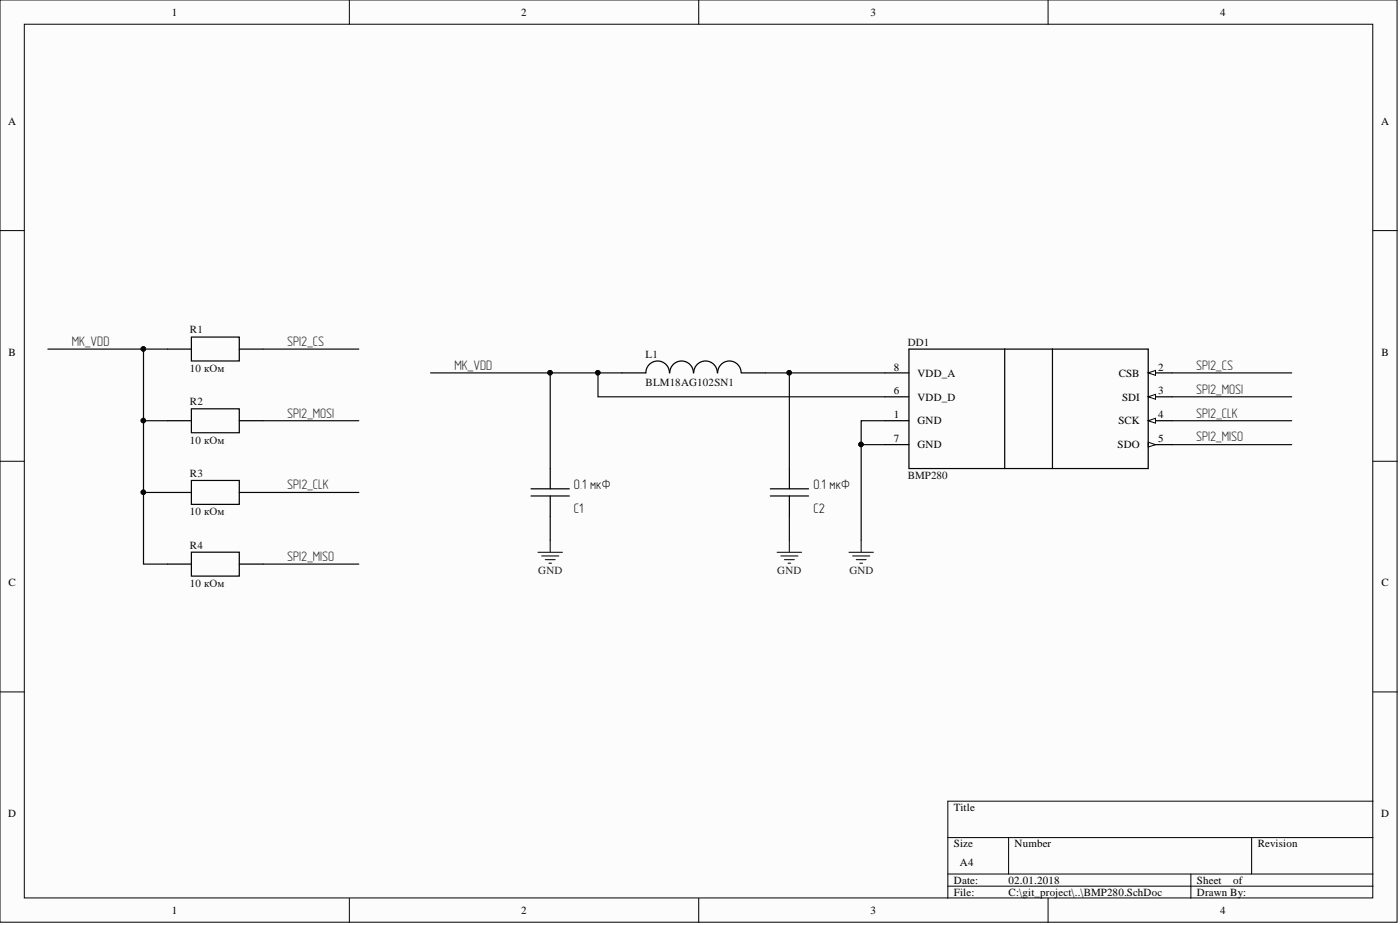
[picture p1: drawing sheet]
<svg xmlns="http://www.w3.org/2000/svg" width="292mm" height="193mm" viewBox="0 0 292 193" stroke-linecap="round" stroke-linejoin="round" font-family="sans-serif">
<g fill="#fcfcfc" stroke="#000" stroke-width=".21">
<path d="M0 0h291.5v192.4h-291.5z"/>
<path d="M5.1 5.1h281.3v182.2h-281.3z"/>
</g>
<g fill="none" stroke="#000" stroke-width=".21">
<path d="M72.9 0v5.1M145.8 0v5.1M218.7 0v5.1M0 48.1h5.1M286.5 48.1h5.1M0 96.2h5.1M286.5 96.2h5.1M0 144.3h5.1M286.5 144.3h5.1M197.8 174.7h88.7M210.4 174.7v7.6M261.1 174.7v7.6"/>
<path d="M286.5 167.1h-88.7v20.3M72.9 187.4v5.1M145.8 187.4v5.1M197.8 182.3h88.7M197.8 184.9h88.7M218.7 187.4v5.1M248.5 182.3v5.1"/>
</g>
<g fill="none" stroke="#000" stroke-width=".25">
<path d="M34.9 72.8h5M39.9 70.3h10v5h-10zM49.9 72.8h5M139.7 77.8a2.46 2.46 0 0 0-2.5-2.5 2.46 2.46 0 0 0-2.4 2.5h-5M144.7 77.8a2.46 2.46 0 0 0-2.5-2.5 2.46 2.46 0 0 0-2.5 2.5M149.7 77.8a2.46 2.46 0 0 0-2.5-2.5 2.46 2.46 0 0 0-2.5 2.5M154.6 77.8a2.45 2.45 0 0 0-2.4-2.5 2.45 2.45 0 0 0-2.5 2.5M154.7 77.8h5M189.6 72.8h20v24.9M239.6 72.8h-20v24.9M239.6 77.8h5M34.9 87.8h5"/>
<path d="M39.9 85.3h10v5h-10zM49.9 87.8h5M114.8 97.7v4.3M164.7 97.7v4.3M184.7 87.8h4.9M34.9 102.7h5M34.9 117.7h5M39.9 100.2h10v5h-10zM39.9 115.2h10v5h-10zM49.9 102.7h5M49.9 117.7h5M110.8 103.5h8"/>
<path d="M110.8 102h8M114.8 103.5v4.2M160.7 103.5h8M160.7 102h8M164.7 103.5v4.2"/>
</g>
<g fill="none" stroke="#262626" stroke-width=".25">
<path d="M112.3 115.2h5M113 116h3.6M113.8 116.7h2M114.5 117.5h.6M114.8 112.7v2.5M162.2 115.2h5M162.9 116h3.6M163.7 116.7h2M164.4 117.5h.6M164.7 112.7v2.5M177.1 115.2h5.1M177.9 116h3.6"/>
<path d="M178.7 116.7h2M179.4 117.5h.5M179.7 112.7v2.5"/>
</g>
<g fill="none" stroke="#0e0e0e" stroke-width=".25">
<path d="M29.9 72.8v15h5M54.9 72.8h20M124.8 77.8h-10v19.9M129.8 77.8h-5v5h59.9M159.7 77.8h25M164.7 77.8v19.9M244.6 77.8h24.9M29.9 87.8v14.9h5M54.9 87.8h20M184.7 92.8h-5v19.9M184.7 87.8h-5v5M244.6 82.8h24.9"/>
<path d="M244.6 87.8h24.9M244.6 92.8h24.9M29.9 102.7v15h5M54.9 102.7h20M54.9 117.7h20M114.8 107.7v5M164.7 107.7v5"/>
</g>
<g fill="#0e0e0e" stroke="#0e0e0e" stroke-width=".21">
<circle cx="114.8" cy="77.8" r=".47"/>
<circle cx="124.7" cy="77.8" r=".47"/>
<circle cx="164.7" cy="77.8" r=".47"/>
<circle cx="179.6" cy="92.7" r=".47"/>
<circle cx="29.9" cy="87.7" r=".47"/>
<circle cx="29.9" cy="72.8" r=".47"/>
<circle cx="29.9" cy="102.7" r=".47"/>
</g>
<path d="M239.6 77.8l1.5-.5v1z" fill="#fcfcfc"/>
<path d="M239.6 77.8l1.5-.5v1z" fill="none" stroke="#000" stroke-width=".21"/>
<path d="M239.6 82.8h5" fill="none" stroke="#000" stroke-width=".25"/>
<path d="M239.6 82.8l1.5-.5v1z" fill="#fcfcfc"/>
<path d="M239.6 82.8l1.5-.5v1z" fill="none" stroke="#000" stroke-width=".21"/>
<path d="M239.6 87.8h5" fill="none" stroke="#000" stroke-width=".25"/>
<path d="M239.6 87.8l1.5-.5v1z" fill="#fcfcfc"/>
<path d="M239.6 87.8l1.5-.5v1z" fill="none" stroke="#000" stroke-width=".21"/>
<path d="M239.6 92.8h5" fill="none" stroke="#000" stroke-width=".25"/>
<path d="M239.6 92.3l1.5 .5-1.5 .5z" fill="#fcfcfc"/>
<path d="M239.6 92.3l1.5 .5-1.5 .5z" fill="none" stroke="#000" stroke-width=".21"/>
<path d="M184.7 77.8h4.9M189.6 72.8v24.9h50v-24.9M209.6 72.8h10M184.7 82.8h4.9M184.7 92.8h4.9" fill="none" stroke="#000" stroke-width=".25"/>
<path d="M10 72.8h24.9M89.8 77.8h25" fill="none" stroke="#0e0e0e" stroke-width=".25"/>
<g fill="#0e0e0e" stroke="#0e0e0e" stroke-width=".21">
<circle cx="29.9" cy="72.8" r=".47"/>
<circle cx="114.8" cy="77.8" r=".47"/>
</g>
<g font-size="2.9" fill="#262626">
<text x="15" y="72.2">MK_VDD</text>
<text x="59.9" y="72.2">SPI2_CS</text>
<text x="94.8" y="77.1">MK_VDD</text>
<text x="249.6" y="77.1">SPI2_CS</text>
<text x="249.6" y="82.1">SPI2_MOSI</text>
<text x="59.9" y="87.1">SPI2_MOSI</text>
<text x="249.6" y="87.1">SPI2_CLK</text>
<text x="249.6" y="92.1">SPI2_MISO</text>
<text x="59.9" y="102.1">SPI2_CLK</text>
<text x="59.9" y="117.1">SPI2_MISO</text>
</g>
<g font-size="2.9" fill="#0e0e0e">
<text x="119.8" y="107.1">C1</text>
<text x="119.8" y="102.1">0.1 мкФ</text>
<text x="169.7" y="107.1">C2</text>
<text x="169.7" y="102.1">0.1 мкФ</text>
</g>
<g font-size="2.3">
<text x="35.8" y="3.3">1</text>
<text x="108.8" y="3.3">2</text>
<text x="181.6" y="3.3">3</text>
<text x="254.5" y="3.3">4</text>
<text x="1.7" y="26.1">A</text>
<text x="288.2" y="26.1">A</text>
<text x="1.8" y="74.2">B</text>
<text x="186.5" y="77.3">8</text>
<text x="241.6" y="77.3">2</text>
<text x="288.3" y="74.2">B</text>
<text x="186.5" y="82.3">6</text>
<text x="191.4" y="83.6">VDD_D</text>
<text x="191.4" y="78.6">VDD_A</text>
<text x="233.4" y="78.6">CSB</text>
<text x="234.1" y="83.6">SDI</text>
<text x="241.6" y="82.3">3</text>
<text x="186.5" y="87.3">1</text>
<text x="191.4" y="88.5">GND</text>
<text x="233.3" y="88.5">SCK</text>
<text x="241.6" y="87.3">4</text>
<text x="186.5" y="92.3">7</text>
<text x="191.4" y="93.5">GND</text>
<text x="233.2" y="93.5">SDO</text>
<text x="241.6" y="92.3">5</text>
<text x="1.8" y="122.3">C</text>
<text x="288.3" y="122.3">C</text>
<text x="1.7" y="170.4">D</text>
<text x="199" y="169.2">Title</text>
<text x="288.2" y="170.4">D</text>
<text x="199" y="176.8">Size</text>
<text x="211.7" y="176.8">Number</text>
<text x="262.4" y="176.8">Revision</text>
<text x="199" y="184.4">Date:</text>
<text x="200.3" y="180.6">A4</text>
<text x="210.4" y="184.4">02.01.2018</text>
<text x="249.7" y="184.4">Sheet</text>
<text x="257.3" y="184.4">of</text>
<text x="35.8" y="190.7">1</text>
<text x="108.8" y="190.7">2</text>
<text x="181.6" y="190.7">3</text>
<text x="199" y="186.9">File:</text>
<text x="210.4" y="186.9">C:\git_project\..\BMP280.SchDoc</text>
<text x="249.7" y="186.9">Drawn By:</text>
<text x="254.5" y="190.7">4</text>
</g>
<g font-size="2.3" fill="#0e0e0e">
<text x="39.6" y="69.6">R1</text>
<text x="39.6" y="77.6">10 кОм</text>
<text x="134.7" y="74.8">L1</text>
<text x="189.4" y="72.1">DD1</text>
<text x="134.7" y="80.6">BLM18AG102SN1</text>
<text x="39.6" y="84.5">R2</text>
<text x="39.6" y="92.6">10 кОм</text>
<text x="39.6" y="99.5">R3</text>
<text x="189.4" y="100">BMP280</text>
<text x="39.6" y="107.5">10 кОм</text>
<text x="39.6" y="114.5">R4</text>
<text x="39.6" y="122.5">10 кОм</text>
</g>
<g font-size="2.3" fill="#262626">
<text x="112.3" y="119.8">GND</text>
<text x="162.2" y="119.8">GND</text>
<text x="177.2" y="119.8">GND</text>
</g>
</svg>
